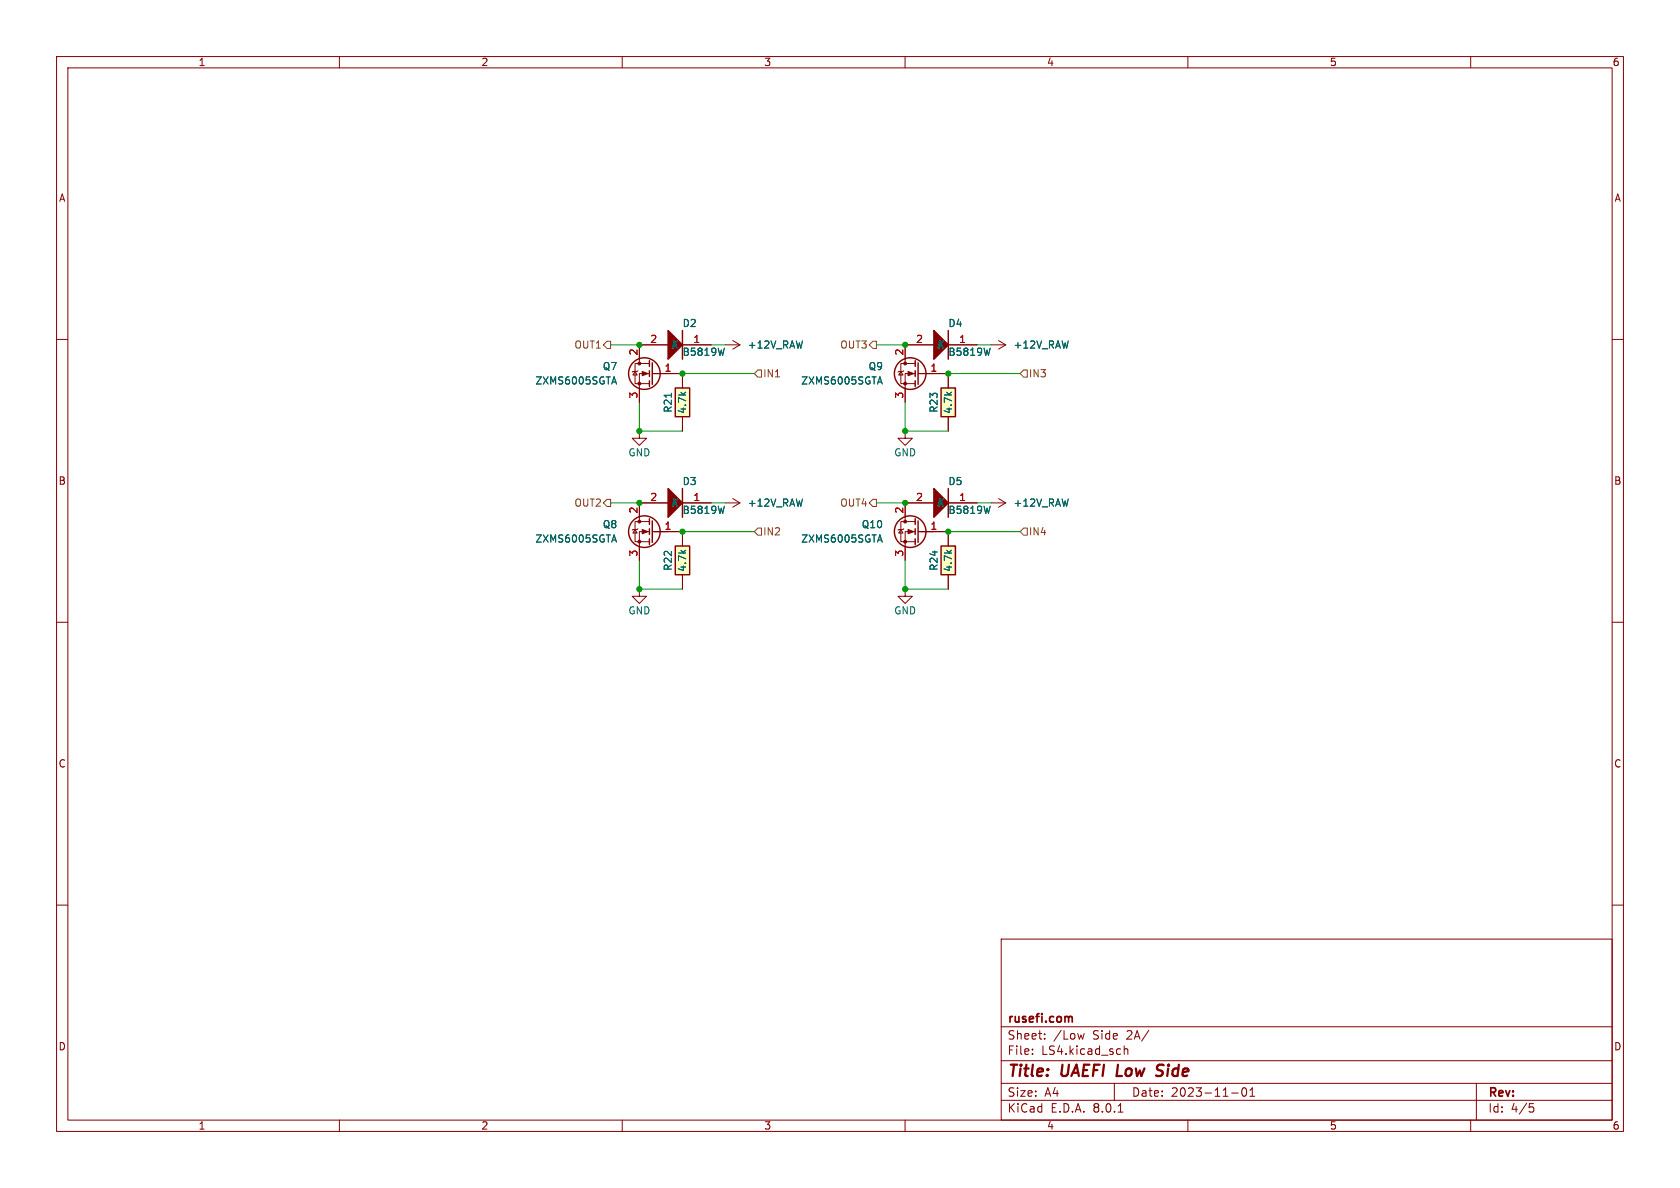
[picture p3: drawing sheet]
<svg xmlns="http://www.w3.org/2000/svg" width="297mm" height="210mm" viewBox="0 0 297 210" stroke-linecap="round" stroke-linejoin="round" font-family="sans-serif">
<g fill="none" stroke="#840000" stroke-width=".18">
<path d="M10 10h277v190h-277zM12 12h273v186h-273zM60 10v2M110 10v2M160 10v2M210 10v2M260 10v2M10 60h2M285 60h2M159.3 93.6l.3 .6h-.7zM159.8 93.5l-.2 .1h-.7l-.2 .1M160 88.9v3.3"/>
<path d="M161.8 94h-1.8v5.1M161.8 92.2h-2.5v3.6h2.5M162.3 94h5.3M10 110h2M285 110h2M10 160h2M285 160h2M177 166h108v32h-108zM60 198v2M110 198v2M160 198v2M177 194.5h108"/>
<path d="M177 191.5h108M177 187.5h108M177 181.5h108M182.5 186.3v.1M182.5 185.5v.1M184.7 183.6v.1M184.7 182.8v.1M191.7 182.7l-.3 1-.3-.7M197 191.5v3M197.7 196.6h.8M198.7 184.9v1.5M198.7 185.5l.3-.1 .3 .1 .1 .9"/>
<path d="M210 198v2M217.7 193.2h1.2M219.7 192.4l.2-.1a.81 .81 0 0 1 .6 .6 .81 .81 0 0 1-.3 .8l-.2 .1a.81 .81 0 0 1-.3-1.4zM221 193.8h.8M221 192.7l.4-.4v1.5M260 198v2M261 191.5v6.5M270.4 195.1h.7M270.5 195.7h.4l.3 .3-.2 .5-.5 .1"/>
</g>
<path d="M197.6 188.2l-.2 2h.9M204.9 189.2l.5 .2M205 188.2h.5M205.4 190l-.3 .2h-.5" fill="none" stroke="#840000" stroke-width=".4"/>
<path d="M189.1 179.7l.4 .1 .1 .1v.8" fill="none" stroke="#840000" stroke-width=".3"/>
<g fill="none" stroke="#840000" stroke-width=".25">
<path d="M161.8 91.7v1M161.8 93.5v1M161.8 95.3v1M162.3 92.1v3.8"/>
<circle cx="160.9" cy="94" r="2.79"/>
</g>
<g fill="#840000" stroke="#840000" stroke-width=".18">
<path d="M160.5 93.6l1 .4-1 .4z"/>
<circle cx="160" cy="95.8" r=".25"/>
<circle cx="160" cy="92.2" r=".25"/>
</g>
<path d="M155.3 95.5h.6M155.6 94.6l.4 1.2" fill="none" stroke="#006464" stroke-width=".18"/>
<path d="M119.4 68.6h2.5v5.1h-2.5z" fill="#ffffc2"/>
<g fill="none" stroke="#840000" stroke-width=".25">
<path d="M114.8 63.8v1M114.8 65.5v1M114.8 67.3v1M115.3 64.1v3.8M119.4 68.6h2.5v5.1h-2.5z"/>
<circle cx="113.9" cy="66" r="2.79"/>
</g>
<path d="M112.3 65.7l.3 .6h-.7zM112.8 65.5l-.2 .2h-.7l-.1 .1M113 61v3.3M114.8 66h-1.8v5.1M114.8 64.3h-2.5v3.5h2.5M115.3 66h5.3v2.6M120.6 73.7v2.5" fill="none" stroke="#840000" stroke-width=".18"/>
<path d="M108.3 67.5h.6M108.6 66.6l.4 1.3M118.7 69.5v.7" fill="none" stroke="#006464" stroke-width=".18"/>
<g fill="#840000" stroke="#840000" stroke-width=".18">
<path d="M113.5 65.7l1.1 .3-1.1 .4z"/>
<circle cx="113" cy="67.8" r=".25"/>
<circle cx="113" cy="64.3" r=".25"/>
</g>
<path d="M119.4 96.5h2.5v5.1h-2.5z" fill="#ffffc2"/>
<g fill="none" stroke="#840000" stroke-width=".25">
<path d="M120.6 58.4v5.1M167.6 58.4v5.1M161.8 63.8v1M161.8 65.5v1M161.8 67.3v1M162.3 64.1v3.8M119.4 96.5h2.5v5.1h-2.5zM120.6 86.4v5"/>
<circle cx="160.9" cy="66" r="2.79"/>
</g>
<g fill="none" stroke="#840000" stroke-width=".18">
<path d="M113 76.2v1.3h1.3l-1.3 1.2-1.2-1.2h1.2M113 61h5.1M120.6 61h5.1M128.3 61h2.5M129.5 60.2l1.3 .8M130.8 61l-1.3 .7M159.3 65.7l.3 .6h-.7zM159.8 65.5l-.2 .2h-.7l-.2 .1M160 76.2v1.3h1.3l-1.3 1.2-1.3-1.2h1.3M161.8 66h-1.8v5.1M161.8 64.3h-2.5v3.5h2.5M162.3 66h5.3"/>
<path d="M165.1 61h-5.1v3.3M167.6 61h5.1M113 88.9h5.1M120.6 94v2.5M120.6 88.9h5.1M128.3 88.9h2.5M129.5 88.1l1.3 .8M130.8 88.9l-1.3 .8M120.6 101.6v2.5M160 104.1v1.3h1.3l-1.3 1.3-1.3-1.3h1.3"/>
</g>
<g fill="#840000" stroke="#840000" stroke-width=".25">
<path d="M118.1 86.4l2.5 2.5-2.5 2.5z"/>
<path d="M118.1 58.4l2.5 2.6-2.5 2.5z"/>
<path d="M165.1 58.4l2.5 2.6-2.5 2.5z"/>
</g>
<path d="M128.1 61.5l-.3 1.3M155.3 67.5h.6M155.6 66.6l.4 1.3M175 61.5l-.3 1.3M128.1 89.5l-.3 1.2" fill="none" stroke="#006464" stroke-width=".18"/>
<g fill="#840000" stroke="#840000" stroke-width=".18">
<path d="M160.5 65.7l1 .3-1 .4z"/>
<circle cx="160" cy="67.8" r=".25"/>
<circle cx="160" cy="64.3" r=".25"/>
</g>
<path d="M166.4 68.6h2.5v5.1h-2.5z" fill="#ffffc2"/>
<g fill="none" stroke="#840000" stroke-width=".25">
<path d="M166.4 68.6h2.5v5.1h-2.5zM114.8 91.7v1M114.8 93.5v1M114.8 95.3v1M115.3 92.1v3.8M167.6 86.4v5"/>
<circle cx="113.9" cy="94" r="2.79"/>
</g>
<g fill="none" stroke="#840000" stroke-width=".18">
<path d="M167.6 66v2.6M167.6 73.7v2.5M112.3 93.6l.3 .6h-.7zM112.8 93.5l-.2 .1h-.7l-.1 .1M113 88.9v3.3M114.8 94h-1.8v5.1M114.8 92.2h-2.5v3.6h2.5M115.3 94h5.3M160 88.9h5.1M167.6 88.9h5.1M175.3 88.9h2.5M176.5 88.1l1.3 .8"/>
<path d="M177.8 88.9l-1.3 .8M113 104.1v1.3h1.3l-1.3 1.3-1.2-1.3h1.2"/>
</g>
<g fill="#840000" stroke="#840000" stroke-width=".18">
<path d="M113.5 93.6l1.1 .4-1.1 .4z"/>
<circle cx="113" cy="95.8" r=".25"/>
<circle cx="113" cy="92.2" r=".25"/>
</g>
<path d="M108.3 95.5h.6M108.6 94.6l.4 1.2M175 89.5l-.3 1.2" fill="none" stroke="#006464" stroke-width=".18"/>
<path d="M165.1 86.4l2.5 2.5-2.5 2.5z" fill="#840000" stroke="#840000" stroke-width=".25"/>
<path d="M166.4 96.5h2.5v5.1h-2.5z" fill="#ffffc2"/>
<path d="M166.4 96.5h2.5v5.1h-2.5z" fill="none" stroke="#840000" stroke-width=".25"/>
<g fill="none" stroke="#840000" stroke-width=".18">
<path d="M113 68.6v2.5M115.6 66h5v2.6M118.1 61h-5.1v2.5M120.6 61h5.1M120.6 73.7v2.5M160 68.6v2.5M162.6 66h5v2.6M165.1 61h-5.1v2.5M167.6 73.7v2.5M167.6 61h5.1M175.3 61h2.5M176.5 60.2l1.3 .8"/>
<path d="M177.8 61l-1.3 .7M113 96.5v2.6M115.6 94h5v2.5M118.1 88.9h-5.1v2.5M120.6 88.9h5.1M160 96.5v2.6M162.6 94h5v2.5M165.1 88.9h-5.1v2.5M167.6 88.9h5.1M120.6 101.6v2.5M167.6 101.6v2.5"/>
</g>
<path d="M107.3 60.3h.6v1.3h-.6l-.6-.6zM134 65.4h.6v1.3h-.6l-.7-.7zM154.3 60.3h.6v1.3h-.6l-.6-.6zM181 65.4h.6v1.3h-.6l-.7-.7zM107.3 88.3h.6v1.2h-.6l-.6-.6zM134 93.3h.6v1.3h-.6l-.7-.6zM154.3 88.3h.6v1.2h-.6l-.6-.6zM181 93.3h.6v1.3h-.6l-.7-.6z" fill="none" stroke="#725600" stroke-width=".18"/>
<g fill="none" stroke="#009600" stroke-width=".18">
<path d="M107.9 61h5.1M113 71.1v5.1h7.6M120.6 66h12.7M125.7 61h2.6M154.9 61h5.1M160 71.1v5.1h7.6M167.6 66h12.7M172.7 61h2.6M107.9 88.9h5.1M113 99.1v5h7.6M120.6 94h12.7M125.7 88.9h2.6"/>
<path d="M154.9 88.9h5.1M160 99.1v5h7.6M167.6 94h12.7M172.7 88.9h2.6"/>
</g>
<g fill="none" stroke="#006464" stroke-width=".18">
<path d="M108.3 67.5h.6M108.6 66.6l.4 1.3M118.7 69.5v.7M128.1 61.5l-.3 1.3M155.3 67.5h.6M155.6 66.6l.4 1.3M175 61.5l-.3 1.3M108.3 95.5h.6M108.6 94.6l.4 1.2M128.1 89.5l-.3 1.2M155.3 95.5h.6M155.6 94.6l.4 1.2"/>
<path d="M175 89.5l-.3 1.2"/>
</g>
<g fill="#009600" stroke="#009600" stroke-width=".18">
<circle cx="167.6" cy="94" r=".46"/>
<circle cx="167.6" cy="66" r=".46"/>
<circle cx="160" cy="104.1" r=".46"/>
<circle cx="160" cy="88.9" r=".46"/>
<circle cx="160" cy="76.2" r=".46"/>
<circle cx="160" cy="61" r=".46"/>
<circle cx="120.6" cy="94" r=".46"/>
<circle cx="113" cy="76.2" r=".46"/>
<circle cx="120.6" cy="66" r=".46"/>
<circle cx="113" cy="61" r=".46"/>
<circle cx="113" cy="88.9" r=".46"/>
<circle cx="113" cy="104.1" r=".46"/>
</g>
<g font-size="2.8" fill="#840000">
<text x="178" y="190.9">Title:</text>
<text x="187.7" y="190.9">UAEFI</text>
<text x="198.3" y="190.9">Low</text>
<text x="206.1" y="190.9">Side</text>
</g>
<g font-size="2.1" fill="#840000">
<text x="178" y="184">Sheet:</text>
<text x="178" y="181.2">rusefi.com</text>
<text x="186.2" y="184">/Low</text>
<text x="193.2" y="184">Side</text>
<text x="199.3" y="184">2A/</text>
<text x="178" y="186.7">File:</text>
<text x="184.1" y="186.7">LS4.kicad_sch</text>
<text x="178" y="196.9">KiCad</text>
<text x="178" y="194.1">Size:</text>
<text x="184.7" y="194.1">A4</text>
<text x="185.7" y="196.9">E.D.A.</text>
<text x="193.3" y="196.9">8.0.1</text>
<text x="200" y="194.1">Date:</text>
<text x="207" y="194.1">2023-11-01</text>
<text x="263" y="194.3">Rev:</text>
<text x="263" y="196.9">Id:</text>
<text x="267.1" y="196.9">4/5</text>
</g>
<g font-size="1.8" fill="#840000">
<text x="35" y="11.9">1</text>
<text x="85" y="11.9">2</text>
<text x="135" y="11.9">3</text>
<text x="185" y="11.9">4</text>
<text x="235" y="11.9">5</text>
<text x="285" y="11.9">6</text>
<text x="10.3" y="35.9">A</text>
<text x="285.3" y="35.9">A</text>
<text x="10.3" y="85.9">B</text>
<text x="285.3" y="85.9">B</text>
<text x="10.3" y="135.9">C</text>
<text x="285.3" y="135.9">C</text>
<text x="10.3" y="185.9">D</text>
<text x="285.3" y="185.9">D</text>
<text x="35" y="199.9">1</text>
<text x="85" y="199.9">2</text>
<text x="135" y="199.9">3</text>
<text x="185" y="199.9">4</text>
<text x="235" y="199.9">5</text>
<text x="285" y="199.9">6</text>
</g>
<g font-size="1.8" fill="#006464">
<text x="120.6" y="58">D2</text>
<text x="167.6" y="58">D4</text>
<text x="106.5" y="65.6">Q7</text>
<text x="118.7" y="61.8">K</text>
<text x="120.6" y="63.1">B5819W</text>
<text x="132.1" y="61.8">+12V_RAW</text>
<text x="153.5" y="65.6">Q9</text>
<text x="165.7" y="61.8">K</text>
<text x="167.6" y="63.1">B5819W</text>
<text x="179.1" y="61.8">+12V_RAW</text>
<text x="94.6" y="68.2">ZXMS6005SGTA</text>
<text x="141.5" y="68.2">ZXMS6005SGTA</text>
<text x="119" y="73.1" transform="rotate(-90 119 73.1)">R21</text>
<text x="121.5" y="73.2" transform="rotate(-90 121.5 73.2)">4.7k</text>
<text x="166" y="73.1" transform="rotate(-90 166 73.1)">R23</text>
<text x="168.5" y="73.2" transform="rotate(-90 168.5 73.2)">4.7k</text>
<text x="111" y="80.9">GND</text>
<text x="158" y="80.9">GND</text>
<text x="118.7" y="89.8">K</text>
<text x="120.6" y="86">D3</text>
<text x="132.1" y="89.8">+12V_RAW</text>
<text x="165.7" y="89.8">K</text>
<text x="167.6" y="86">D5</text>
<text x="179.1" y="89.8">+12V_RAW</text>
<text x="106.5" y="93.6">Q8</text>
<text x="120.6" y="91">B5819W</text>
<text x="152.2" y="93.6">Q10</text>
<text x="167.6" y="91">B5819W</text>
<text x="94.6" y="96.1">ZXMS6005SGTA</text>
<text x="119" y="101" transform="rotate(-90 119 101)">R22</text>
<text x="121.5" y="101.2" transform="rotate(-90 121.5 101.2)">4.7k</text>
<text x="141.5" y="96.1">ZXMS6005SGTA</text>
<text x="166" y="101" transform="rotate(-90 166 101)">R24</text>
<text x="168.5" y="101.2" transform="rotate(-90 168.5 101.2)">4.7k</text>
<text x="111" y="108.8">GND</text>
<text x="158" y="108.8">GND</text>
</g>
<g font-size="1.8" fill="#725600">
<text x="101.4" y="61.8">OUT1</text>
<text x="148.4" y="61.8">OUT3</text>
<text x="134.8" y="66.9">IN1</text>
<text x="181.8" y="66.9">IN3</text>
<text x="101.4" y="89.8">OUT2</text>
<text x="148.4" y="89.8">OUT4</text>
<text x="134.8" y="94.8">IN2</text>
<text x="181.8" y="94.8">IN4</text>
</g>
<g font-size="1.8" fill="#a90000">
<text x="112.8" y="62.9" transform="rotate(-90 112.8 62.9)">2</text>
<text x="114.9" y="60.7">2</text>
<text x="117.4" y="65.8">1</text>
<text x="122.5" y="60.7">1</text>
<text x="159.8" y="62.9" transform="rotate(-90 159.8 62.9)">2</text>
<text x="161.9" y="60.7">2</text>
<text x="164.4" y="65.8">1</text>
<text x="169.5" y="60.7">1</text>
<text x="112.8" y="70.6" transform="rotate(-90 112.8 70.6)">3</text>
<text x="159.8" y="70.6" transform="rotate(-90 159.8 70.6)">3</text>
<text x="114.9" y="88.6">2</text>
<text x="122.5" y="88.6">1</text>
<text x="161.9" y="88.6">2</text>
<text x="169.5" y="88.6">1</text>
<text x="112.8" y="90.9" transform="rotate(-90 112.8 90.9)">2</text>
<text x="117.4" y="93.7">1</text>
<text x="159.8" y="90.9" transform="rotate(-90 159.8 90.9)">2</text>
<text x="164.4" y="93.7">1</text>
<text x="112.8" y="98.5" transform="rotate(-90 112.8 98.5)">3</text>
<text x="159.8" y="98.5" transform="rotate(-90 159.8 98.5)">3</text>
</g>
</svg>
